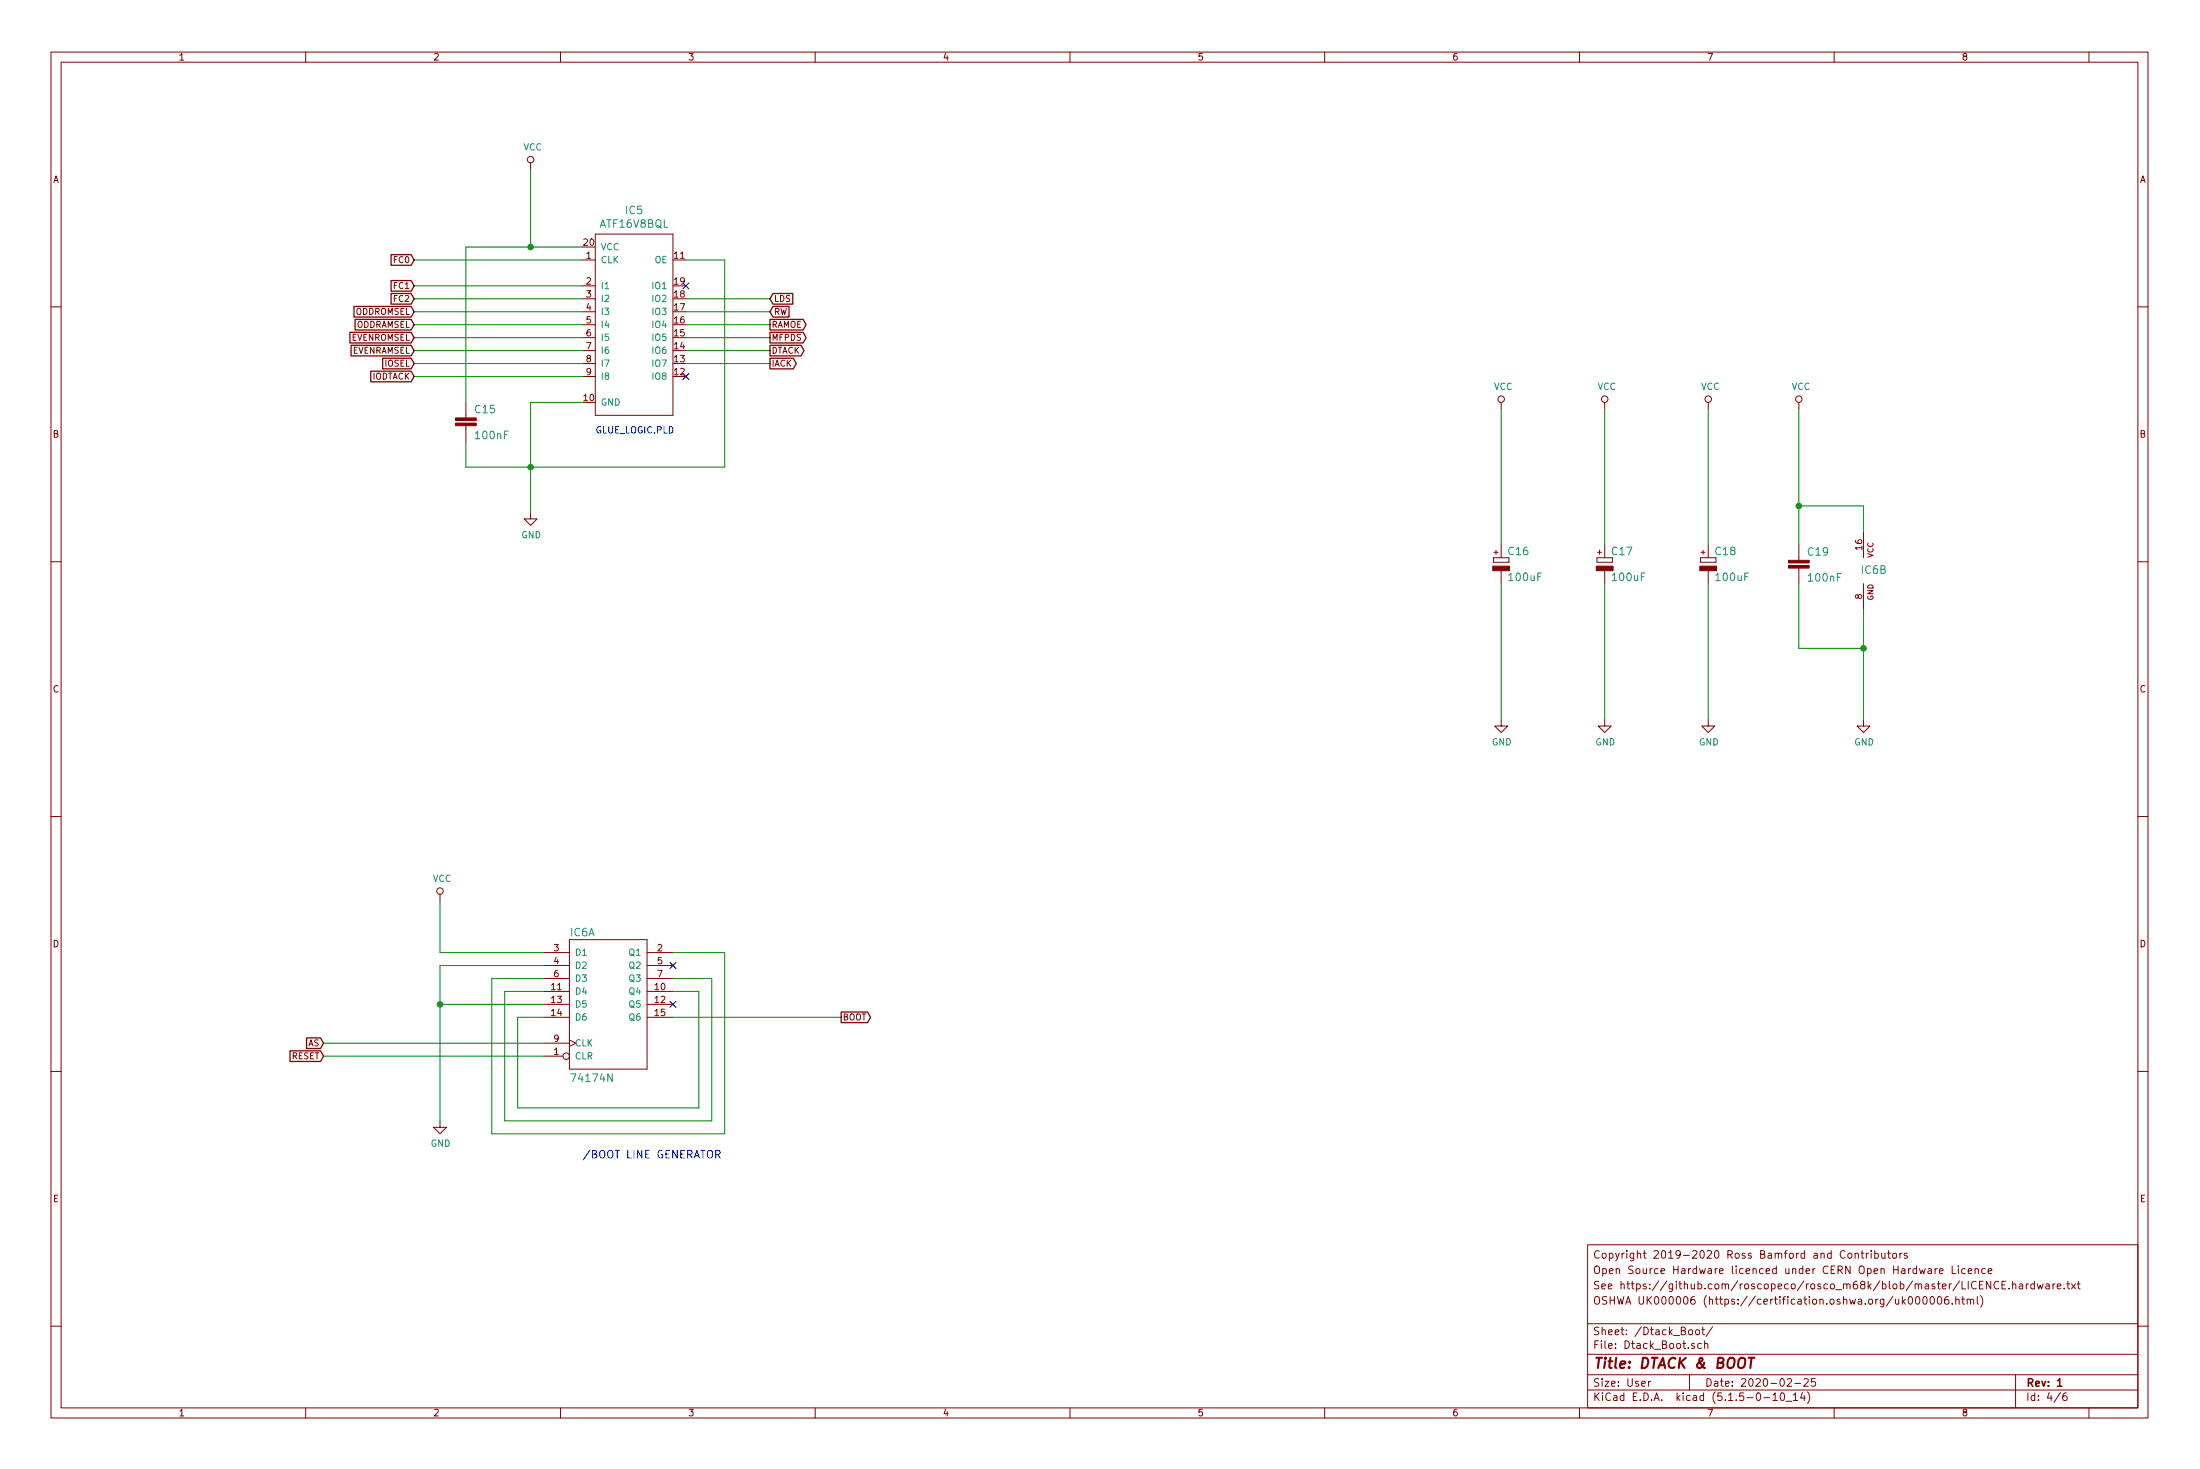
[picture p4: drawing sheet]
EESchema Schematic File Version 4
EELAYER 30 0
EELAYER END
$Descr User 16992 11339
encoding utf-8
Sheet 4 6
Title "DTACK & BOOT"
Date "2020-02-25"
Rev "1"
Comp ""
Comment1 "OSHWA UK000006 (https://certification.oshwa.org/uk000006.html)"
Comment2 "See https://github.com/roscopeco/rosco_m68k/blob/master/LICENCE.hardware.txt"
Comment3 "Open Source Hardware licenced under CERN Open Hardware Licence"
Comment4 "Copyright 2019-2020 Ross Bamford and Contributors"
$EndDescr
Wire Wire Line
	3400 7350 4200 7350
Wire Wire Line
	14400 4100 14400 3900
Wire Wire Line
	14400 3900 13900 3900
Wire Wire Line
	13900 3900 13900 4200
Connection ~ 13900 3900
Wire Wire Line
	4100 1900 4500 1900
Wire Wire Line
	4100 1900 3600 1900
Wire Wire Line
	3600 1900 3600 3100
Connection ~ 4100 1900
Wire Wire Line
	5500 8650 3900 8650
Wire Wire Line
	3900 8650 3900 7650
Wire Wire Line
	3900 7650 4200 7650
Wire Wire Line
	5200 7550 5500 7550
Wire Wire Line
	5500 7550 5500 8650
Wire Wire Line
	5400 8550 4000 8550
Wire Wire Line
	4000 8550 4000 7850
Wire Wire Line
	4000 7850 4200 7850
Wire Wire Line
	5200 7650 5400 7650
Wire Wire Line
	5400 7650 5400 8550
Wire Wire Line
	4200 7450 3400 7450
Wire Wire Line
	3400 7450 3400 7750
Wire Wire Line
	4200 7750 3400 7750
Connection ~ 3400 7750
Wire Wire Line
	14400 4700 14400 5000
Wire Wire Line
	13900 4500 13900 5000
Wire Wire Line
	13900 5000 14400 5000
Connection ~ 14400 5000
Wire Wire Line
	4500 3100 4100 3100
Wire Wire Line
	4100 3100 4100 3600
Wire Wire Line
	3600 3400 3600 3600
Wire Wire Line
	3600 3600 4100 3600
Wire Wire Line
	5300 2000 5600 2000
Wire Wire Line
	5600 2000 5600 3600
Wire Wire Line
	5600 3600 4100 3600
Connection ~ 4100 3600
Wire Wire Line
	5600 8750 3800 8750
Wire Wire Line
	3800 8750 3800 7550
Wire Wire Line
	3800 7550 4200 7550
Wire Wire Line
	5200 7350 5600 7350
Wire Wire Line
	5600 7350 5600 8750
Wire Wire Line
	5200 7850 6500 7850
Text GLabel 6500 7850 2    47   Output ~ 0
BOOT
Wire Wire Line
	4200 8050 2500 8050
Text GLabel 2500 8050 0    47   Input ~ 0
AS
Wire Wire Line
	4200 8150 2500 8150
Text GLabel 2500 8150 0    47   Input ~ 0
RESET
Wire Wire Line
	3200 2000 4500 2000
Text GLabel 3200 2000 0    47   Input ~ 0
FC0
Wire Wire Line
	3200 2200 4500 2200
Text GLabel 3200 2200 0    47   Input ~ 0
FC1
Wire Wire Line
	3200 2300 4500 2300
Text GLabel 3200 2300 0    47   Input ~ 0
FC2
Wire Wire Line
	3200 2400 4500 2400
Text GLabel 3200 2400 0    47   Input ~ 0
ODDROMSEL
Wire Wire Line
	3200 2500 4500 2500
Text GLabel 3200 2500 0    47   Input ~ 0
ODDRAMSEL
Wire Wire Line
	3200 2600 4500 2600
Text GLabel 3200 2600 0    47   Input ~ 0
EVENROMSEL
Wire Wire Line
	3200 2700 4500 2700
Text GLabel 3200 2700 0    47   Input ~ 0
EVENRAMSEL
Wire Wire Line
	3200 2800 4500 2800
Text GLabel 3200 2800 0    47   Input ~ 0
IOSEL
Wire Wire Line
	4500 2900 3200 2900
Text GLabel 3200 2900 0    47   Input ~ 0
IODTACK
Wire Wire Line
	5300 2800 5950 2800
Text GLabel 5950 2800 2    47   Output ~ 0
IACK
Wire Wire Line
	5950 2700 5300 2700
Text GLabel 5950 2700 2    47   Output ~ 0
DTACK
Wire Wire Line
	5300 2600 5950 2600
Text GLabel 5950 2600 2    47   Output ~ 0
MFPDS
Wire Wire Line
	5300 2500 5950 2500
Text GLabel 5950 2500 2    47   Output ~ 0
RAMOE
Wire Wire Line
	5950 2400 5300 2400
Text GLabel 5950 2400 2    47   Input ~ 0
RW
Wire Wire Line
	5950 2300 5300 2300
Text GLabel 5950 2300 2    47   Input ~ 0
LDS
$Comp
L rosco_m68k-eagle-import:74174N IC6
U 1 1
P 4700 7750
AR Path="/6A4BA564" Ref="IC6"  Part="1" 
AR Path="/5E53B810/6A4BA564" Ref="IC6"  Part="1" 
F 0 "IC6" H 4400 8275 59  0000 L BNN
F 1 "74174N" H 4400 7150 59  0000 L BNN
F 2 "rosco_m68k:DIL16" H 4700 7750 50  0001 C CNN
F 3 "" H 4700 7750 50  0001 C CNN
	1    4700 7750
	1    0    0    -1  
$EndComp
$Comp
L rosco_m68k-eagle-import:74174N IC6
U 2 1
P 14400 4400
AR Path="/6A4BA568" Ref="IC6"  Part="2" 
AR Path="/5E53B810/6A4BA568" Ref="IC6"  Part="2" 
F 0 "IC6" H 14375 4375 59  0000 L BNN
F 1 "74174N" H 14100 3800 59  0001 L BNN
F 2 "rosco_m68k:DIL16" H 14400 4400 50  0001 C CNN
F 3 "" H 14400 4400 50  0001 C CNN
	2    14400 4400
	1    0    0    -1  
$EndComp
$Comp
L rosco_m68k-eagle-import:C2,5-3 C19
U 1 1
P 13900 4300
AR Path="/429AAC70" Ref="C19"  Part="1" 
AR Path="/5E53B810/429AAC70" Ref="C19"  Part="1" 
F 0 "C19" H 13960 4315 59  0000 L BNN
F 1 "100nF" H 13960 4115 59  0000 L BNN
F 2 "rosco_m68k:C2.5-3" H 13900 4300 50  0001 C CNN
F 3 "" H 13900 4300 50  0001 C CNN
	1    13900 4300
	1    0    0    -1  
$EndComp
$Comp
L rosco_m68k-eagle-import:CPOL-EUE2.5-5 C18
U 1 1
P 13200 4300
AR Path="/7627B900" Ref="C18"  Part="1" 
AR Path="/5E53B810/7627B900" Ref="C18"  Part="1" 
F 0 "C18" H 13245 4319 59  0000 L BNN
F 1 "100uF" H 13245 4119 59  0000 L BNN
F 2 "rosco_m68k:E2,5-5" H 13200 4300 50  0001 C CNN
F 3 "" H 13200 4300 50  0001 C CNN
	1    13200 4300
	1    0    0    -1  
$EndComp
$Comp
L rosco_m68k-eagle-import:CPOL-EUE2.5-5 C16
U 1 1
P 11600 4300
AR Path="/C6962C83" Ref="C16"  Part="1" 
AR Path="/5E53B810/C6962C83" Ref="C16"  Part="1" 
F 0 "C16" H 11645 4319 59  0000 L BNN
F 1 "100uF" H 11645 4119 59  0000 L BNN
F 2 "rosco_m68k:E2,5-5" H 11600 4300 50  0001 C CNN
F 3 "" H 11600 4300 50  0001 C CNN
	1    11600 4300
	1    0    0    -1  
$EndComp
$Comp
L rosco_m68k-eagle-import:CPOL-EUE2.5-5 C17
U 1 1
P 12400 4300
AR Path="/1CA3CA5D" Ref="C17"  Part="1" 
AR Path="/5E53B810/1CA3CA5D" Ref="C17"  Part="1" 
F 0 "C17" H 12445 4319 59  0000 L BNN
F 1 "100uF" H 12445 4119 59  0000 L BNN
F 2 "rosco_m68k:E2,5-5" H 12400 4300 50  0001 C CNN
F 3 "" H 12400 4300 50  0001 C CNN
	1    12400 4300
	1    0    0    -1  
$EndComp
$Comp
L rosco_m68k-eagle-import:C2,5-3 C15
U 1 1
P 3600 3200
AR Path="/82FD5692" Ref="C15"  Part="1" 
AR Path="/5E53B810/82FD5692" Ref="C15"  Part="1" 
F 0 "C15" H 3660 3215 59  0000 L BNN
F 1 "100nF" H 3660 3015 59  0000 L BNN
F 2 "rosco_m68k:C2.5-3" H 3600 3200 50  0001 C CNN
F 3 "" H 3600 3200 50  0001 C CNN
	1    3600 3200
	1    0    0    -1  
$EndComp
Text Notes 4500 8950 0    59   ~ 0
/BOOT LINE GENERATOR
NoConn ~ 5300 2900
NoConn ~ 5200 7450
NoConn ~ 5200 7750
NoConn ~ 5300 2200
$Comp
L power:GND #PWR0125
U 1 1
P 4100 3950
F 0 "#PWR0125" H 4100 3700 50  0001 C CNN
F 1 "GND" H 4105 3777 50  0000 C CNN
F 2 "" H 4100 3950 50  0001 C CNN
F 3 "" H 4100 3950 50  0001 C CNN
	1    4100 3950
	1    0    0    -1  
$EndComp
Wire Wire Line
	4100 3600 4100 3950
$Comp
L power:VCC #PWR0126
U 1 1
P 4100 1300
F 0 "#PWR0126" H 4100 1150 50  0001 C CNN
F 1 "VCC" H 4117 1473 50  0000 C CNN
F 2 "" H 4100 1300 50  0001 C CNN
F 3 "" H 4100 1300 50  0001 C CNN
	1    4100 1300
	1    0    0    -1  
$EndComp
Wire Wire Line
	4100 1300 4100 1900
$Comp
L power:VCC #PWR0127
U 1 1
P 11600 3150
F 0 "#PWR0127" H 11600 3000 50  0001 C CNN
F 1 "VCC" H 11617 3323 50  0000 C CNN
F 2 "" H 11600 3150 50  0001 C CNN
F 3 "" H 11600 3150 50  0001 C CNN
	1    11600 3150
	1    0    0    -1  
$EndComp
$Comp
L power:VCC #PWR0128
U 1 1
P 12400 3150
F 0 "#PWR0128" H 12400 3000 50  0001 C CNN
F 1 "VCC" H 12417 3323 50  0000 C CNN
F 2 "" H 12400 3150 50  0001 C CNN
F 3 "" H 12400 3150 50  0001 C CNN
	1    12400 3150
	1    0    0    -1  
$EndComp
$Comp
L power:VCC #PWR0129
U 1 1
P 13200 3150
F 0 "#PWR0129" H 13200 3000 50  0001 C CNN
F 1 "VCC" H 13217 3323 50  0000 C CNN
F 2 "" H 13200 3150 50  0001 C CNN
F 3 "" H 13200 3150 50  0001 C CNN
	1    13200 3150
	1    0    0    -1  
$EndComp
$Comp
L power:VCC #PWR0130
U 1 1
P 13900 3150
F 0 "#PWR0130" H 13900 3000 50  0001 C CNN
F 1 "VCC" H 13917 3323 50  0000 C CNN
F 2 "" H 13900 3150 50  0001 C CNN
F 3 "" H 13900 3150 50  0001 C CNN
	1    13900 3150
	1    0    0    -1  
$EndComp
Wire Wire Line
	13900 3150 13900 3900
$Comp
L power:GND #PWR0131
U 1 1
P 11600 5550
F 0 "#PWR0131" H 11600 5300 50  0001 C CNN
F 1 "GND" H 11605 5377 50  0000 C CNN
F 2 "" H 11600 5550 50  0001 C CNN
F 3 "" H 11600 5550 50  0001 C CNN
	1    11600 5550
	1    0    0    -1  
$EndComp
$Comp
L power:GND #PWR0132
U 1 1
P 12400 5550
F 0 "#PWR0132" H 12400 5300 50  0001 C CNN
F 1 "GND" H 12405 5377 50  0000 C CNN
F 2 "" H 12400 5550 50  0001 C CNN
F 3 "" H 12400 5550 50  0001 C CNN
	1    12400 5550
	1    0    0    -1  
$EndComp
$Comp
L power:GND #PWR0133
U 1 1
P 13200 5550
F 0 "#PWR0133" H 13200 5300 50  0001 C CNN
F 1 "GND" H 13205 5377 50  0000 C CNN
F 2 "" H 13200 5550 50  0001 C CNN
F 3 "" H 13200 5550 50  0001 C CNN
	1    13200 5550
	1    0    0    -1  
$EndComp
$Comp
L power:GND #PWR0134
U 1 1
P 14400 5550
F 0 "#PWR0134" H 14400 5300 50  0001 C CNN
F 1 "GND" H 14405 5377 50  0000 C CNN
F 2 "" H 14400 5550 50  0001 C CNN
F 3 "" H 14400 5550 50  0001 C CNN
	1    14400 5550
	1    0    0    -1  
$EndComp
Wire Wire Line
	14400 5000 14400 5550
Wire Wire Line
	12400 4500 12400 5550
Wire Wire Line
	11600 4500 11600 5550
$Comp
L power:GND #PWR0135
U 1 1
P 3400 8650
F 0 "#PWR0135" H 3400 8400 50  0001 C CNN
F 1 "GND" H 3405 8477 50  0000 C CNN
F 2 "" H 3400 8650 50  0001 C CNN
F 3 "" H 3400 8650 50  0001 C CNN
	1    3400 8650
	1    0    0    -1  
$EndComp
$Comp
L power:VCC #PWR0136
U 1 1
P 3400 6950
F 0 "#PWR0136" H 3400 6800 50  0001 C CNN
F 1 "VCC" H 3417 7123 50  0000 C CNN
F 2 "" H 3400 6950 50  0001 C CNN
F 3 "" H 3400 6950 50  0001 C CNN
	1    3400 6950
	1    0    0    -1  
$EndComp
Wire Wire Line
	3400 7750 3400 8650
Wire Wire Line
	3400 6950 3400 7350
Wire Wire Line
	13200 4500 13200 5550
Wire Wire Line
	11600 3150 11600 4200
Wire Wire Line
	12400 3150 12400 4200
Wire Wire Line
	13200 3150 13200 4200
$Comp
L rosco_m68k-eagle-import:ATF16V8BP3 IC5
U 1 1
P 4900 2500
F 0 "IC5" H 4900 3386 59  0000 C CNN
F 1 "ATF16V8BQL" H 4900 3281 59  0000 C CNN
F 2 "rosco_m68k:DIL20" H 4900 2500 50  0001 C CNN
F 3 "" H 4900 2500 50  0001 C CNN
	1    4900 2500
	1    0    0    -1  
$EndComp
Text Notes 4600 3350 0    50   ~ 0
GLUE_LOGIC.PLD
$EndSCHEMATC
